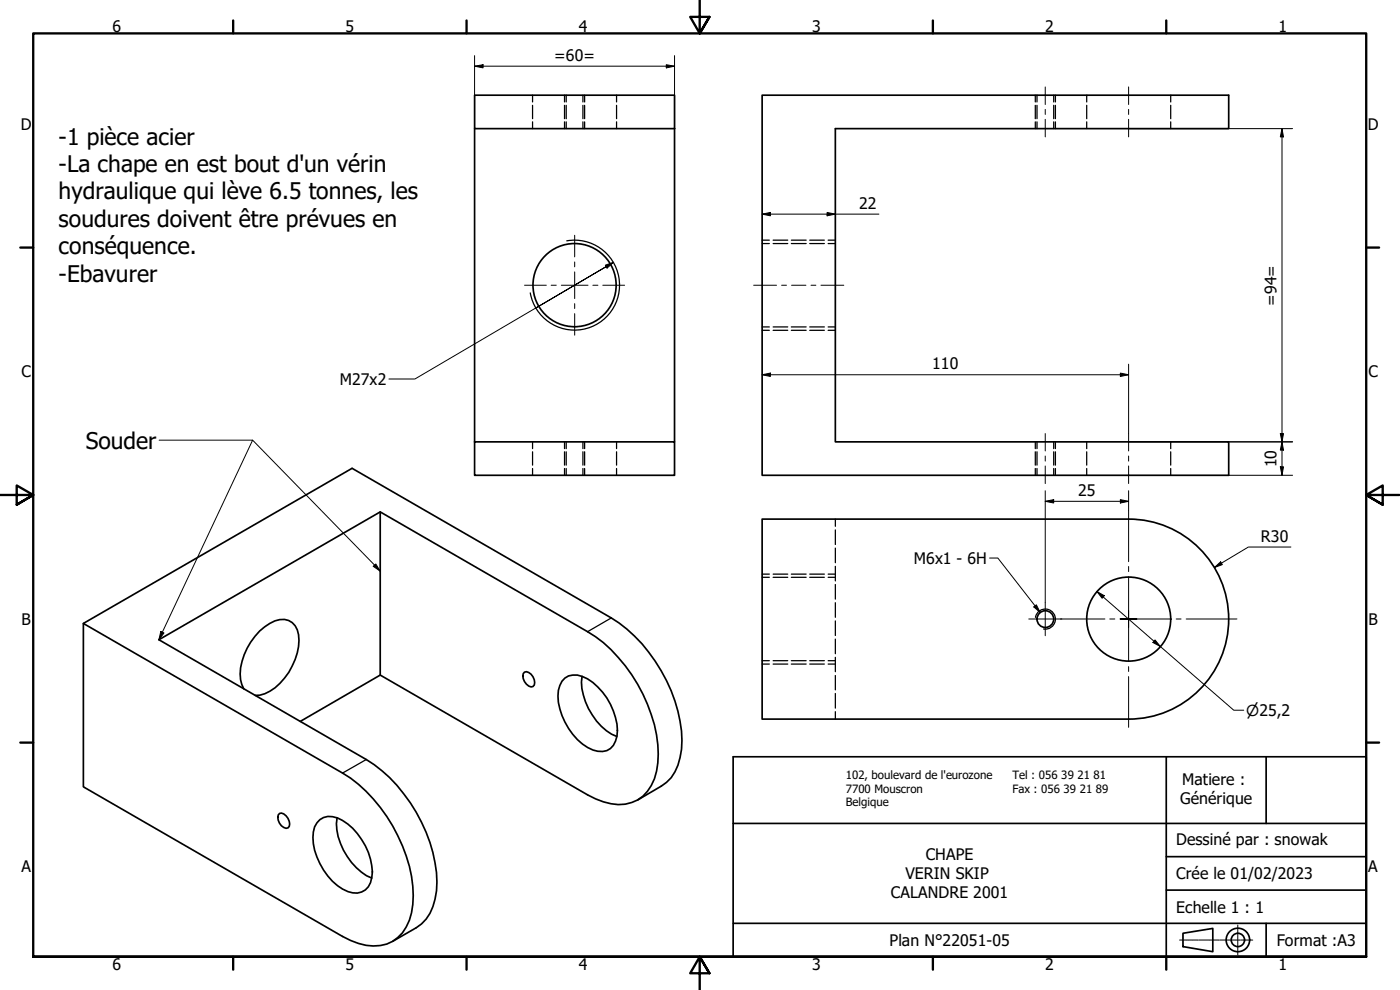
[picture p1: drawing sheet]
<svg xmlns="http://www.w3.org/2000/svg" width="420mm" height="297mm" viewBox="0 0 420 297" stroke-linecap="round" stroke-linejoin="round" font-family="sans-serif">
<g fill="none" stroke="#000" stroke-width=".38">
<path d="M159.8 28.6v2M159.8 31.6v4M159.8 36.6v2M169.4 28.6v2M169.4 31.6v4M169.4 36.6v2M169.9 28.6v2M169.9 31.6v4M169.9 36.6v2M174.9 28.6v2M174.9 31.6v4M174.9 36.6v2"/>
<path d="M175.5 28.6v2M175.5 31.6v4M175.5 36.6v2M185 28.6v2M185 31.6v4M185 36.6v2M310.7 28.6v2M310.7 31.6v4M310.7 36.6v2M311.2 28.6v2M311.2 31.6v4M311.2 36.6v2"/>
<path d="M316.2 28.6v2M316.2 31.6v4M316.2 36.6v2M316.7 28.6v2M316.7 31.6v4M316.7 36.6v2M326.1 28.6v2M326.1 31.6v4M326.1 36.6v2M351.3 28.6v2M351.3 31.6v4M351.3 36.6v2"/>
<path d="M228.7 73.1h2.2M228.7 72.1h2.2M232 73.1h4.4M232 72.1h4.4M237.5 73.1h4.4M237.5 72.1h4.4M243 73.1h4.4M243 72.1h4.4M248.5 73.1h2.2M248.5 72.1h2.2M228.7 98.1h2.2M228.7 99.1h2.2"/>
<path d="M232 98.1h4.4M232 99.1h4.4M237.5 98.1h4.4M237.5 99.1h4.4M243 98.1h4.4M243 99.1h4.4M248.5 98.1h2.2M248.5 99.1h2.2M159.8 132.6v2M159.8 135.6v4M169.4 132.6v2M169.4 135.6v4"/>
<path d="M169.9 132.6v2M169.9 135.6v4M174.9 132.6v2M174.9 135.6v4M175.5 132.6v2M175.5 135.6v4M185 132.6v2M185 135.6v4M310.7 132.6v2M310.7 135.6v4M311.2 132.6v2M311.2 135.6v4"/>
<path d="M316.2 132.6v2M316.2 135.6v4M316.7 132.6v2M316.7 135.6v4M326.1 132.6v2M326.1 135.6v4M351.3 132.6v2M351.3 135.6v4M159.8 140.6v2M169.4 140.6v2M169.9 140.6v2M174.9 140.6v2"/>
<path d="M175.5 140.6v2M185 140.6v2M250.7 155.8v2.1M250.7 159v4.4M310.7 140.6v2M311.2 140.6v2M316.2 140.6v2M316.7 140.6v2M326.1 140.6v2M351.3 140.6v2M228.7 173.2h2.2M228.7 172.3h2.2"/>
<path d="M232 173.2h4.4M232 172.3h4.4M237.5 173.2h4.4M237.5 172.3h4.4M243 173.2h4.4M243 172.3h4.4M248.5 173.2h2.2M248.5 172.3h2.2M250.7 164.5v4.3M250.7 169.9v4.4M250.7 175.4v4.4M228.7 198.2h2.2"/>
<path d="M228.7 199.2h2.2M232 198.2h4.4M232 199.2h4.4M237.5 198.2h4.4M237.5 199.2h4.4M243 198.2h4.4M243 199.2h4.4M248.5 198.2h2.2M248.5 199.2h2.2M250.7 180.8v4.4M250.7 186.3v4.4M250.7 191.8v4.3"/>
<path d="M250.7 197.2v4.3M250.7 202.7v4.3M250.7 208.1v4.4M250.7 213.5v2.3"/>
</g>
<!-- layer: Visible (ISO) -->
<g fill="none" stroke="#000" stroke-width=".51">
<path d="M142.4 28.6h60v10h-60zM142.4 38.6v94M202.4 38.6v94M228.7 28.6h140v10h-118v94h118v10h-140zM142.4 132.6h60v10h-60zM114.1 153.6l62.2 35.9a45.8 45.8 0 0 1 18 21.8 32.7 32.7 0 0 1 2.1 22.4 10.9 10.9 0 0 1-13 7.5l-2.3-.6-4.8-2.1-62.2-35.9zM114.1 153.6l-66.4 38.3 62.2 36a46.9 46.9 0 0 1 21.2 36.8 16.4 16.4 0 0 1-4.6 12.5l-1.6 1.2-7 4M338.7 155.8h-110v60h110M338.7 155.8a30 30 0 0 1 30 30 30 30 0 0 1-30 30M25 187.1l80.7-46.6 77.8 44.9a47.1 47.1 0 0 1 21.2 36.8 16.2 16.2 0 0 1-4.7 12.5l-8.6 5.3M25 187.1l77.8 44.9a46.7 46.7 0 0 1 21.2 36.7 15.8 15.8 0 0 1-4.6 12.6 11.9 11.9 0 0 1-11.8 1.8l-4.8-2.1-77.8-44.9zM73.2 206.7a11.9 11.9 0 0 1 .1-10.2 16.4 16.4 0 0 1 10.6-10.6 4.8 4.8 0 0 1 5.7 4.5 18.7 18.7 0 0 1-10.1 17.7l-1.5 .5h-1.4"/>
<path d="M114.1 202.6l-24 13.9M157.4 201.7a2.54 2.54 0 0 1 2.9 2.2v1.6l-.3 .5a2.53 2.53 0 0 1-3-2.4v-1.5zM169.5 203.4a5.9 5.9 0 0 1 6.8 .3 19.1 19.1 0 0 1 8.9 17.1 5 5 0 0 1-7.3 4.2 18.7 18.7 0 0 1-10.3-17.9l1.1-2.7zM174.7 202.9a18.9 18.9 0 0 0 7.3 16.4l1.5 1 1.6 .7M83.9 244.1a2.53 2.53 0 0 1 2.9 2.3v1.6l-.4 .4a2.54 2.54 0 0 1-2.9-2.3v-1.6zM96 245.9a5.6 5.6 0 0 1 6.8 .3 19.9 19.9 0 0 1 9 15.4 6.2 6.2 0 0 1-3.3 6 7.3 7.3 0 0 1-7.2-1.9 20.2 20.2 0 0 1-7.4-14.4 6.3 6.3 0 0 1 2.1-5.4zM101.2 245.4a18.7 18.7 0 0 0 7.3 16.3l1.5 1 1.6 .7"/>
<circle cx="172.4" cy="85.6" r="12.5"/>
<circle cx="313.7" cy="185.8" r="2.51"/>
<circle cx="338.7" cy="185.8" r="12.6"/>
</g>
<!-- layer: Etroit visible (ISO) -->
<path d="M170.1 72.3a13.5 13.5 0 0 1 15.6 10.9 13.5 13.5 0 0 1-10.9 15.6 13.5 13.5 0 0 1-15.7-10.9M183.5 185.4l-7.2 4.1M310.8 185.2a3 3 0 0 1 3.4-2.4 3 3 0 0 1 2.5 3.5 3 3 0 0 1-3.5 2.4M109.9 227.9l-7.1 4.1" fill="none" stroke="#000" stroke-width=".38"/>
<!-- layer: Cadre (ISO) -->
<g fill="none" stroke="#000" stroke-width=".7">
<path d="M70 6.1v3.9M140 6.1v3.9M210 0v10l-2.9-4.9h5.8l-2.9 4.9 2.9-4.9M280 6.1v3.9M350 6.1v3.9M6.1 74.3h3.9M410 74.3h3.9M0 148.5h10l-5-2.8v5.7l5-2.9-5 2.9M420 148.5h-10l5-2.8v5.7l-5-2.9 5 2.9M6.1 222.8h3.9M410 222.8h3.9M10 287.1v-277.1h400v277.1h-400h400"/>
<path d="M70 287.1v3.8M140 287.1v3.8M212.9 292l-2.9-4.9 2.9 4.9h-5.8l2.9-4.9v9.9M280 287.1v3.8M350 287.1v3.8"/>
</g>
<!-- layer: Titre (ISO) -->
<g fill="none" stroke="#000" stroke-width=".51">
<path d="M220 227.1h190v60h-190zM350 227.1v60M380 227.1v20M220 247.1h190M350 257h60M220 277h190M350 267.1h60M380 277v10.1M355 280l9-1.4v6.9l-9-1.5z"/>
<circle cx="371.5" cy="282" r="3.5"/>
<circle cx="371.5" cy="282" r="2"/>
</g>
<g fill="none" stroke="#000" stroke-width=".3">
<path d="M371.5 277.5v.6M371.5 278.2v.2M371.5 278.6v.9M371.5 279.6v.3M354 282.1h.5M354.6 282.1h.3M355 282.1h1.1M356.2 282.1h.3M356.6 282.1h1.1M357.8 282.1h.3M358.2 282.1h1M359.3 282.1h.3"/>
<path d="M359.8 282.1h1M360.9 282.1h.3M361.3 282.1h1.1M362.5 282.1h.3M362.9 282.1h1.1M364.1 282.1h.3M364.5 282.1h1M365.6 282.1h.3M366.1 282.1h1M367.2 282.1h.3M367.6 282.1h1.1M368.8 282.1h.3"/>
<path d="M369.2 282.1h1.1M370.4 282.1h.2M370.8 282.1h1M371.5 280v1M371.5 281.2v.2M371.5 281.5v1.1M371.5 282.7v.2M371.5 283.1v.9M371.5 284.1v.3M371.5 284.5v1M371.5 285.7v.2M371.5 286.1v.5"/>
<path d="M371.9 282.1h.3M372.4 282.1h1M373.5 282.1h.3M373.9 282.1h1.1M375.1 282.1h.2M375.5 282.1h.5"/>
</g>
<!-- layer: Cote (ISO) -->
<g fill="none" stroke="#000" stroke-width=".3">
<path d="M142.4 19.9l2.6-.5v1zM142.4 19.9h60M142.4 16.7v21.9M200 19.4l2.4 .5-2.4 .5zM202.4 16.7v21.9M338.8 38.6h49.1M384.7 38.6l.5 2.5h-1zM384.7 38.6v104M228.7 64.2l2.5-.5v1.1zM228.7 64.2h35.1M248.2 63.7l2.5 .5-2.5 .6zM228.7 112.4l2.5-.5v1.1z"/>
<path d="M228.7 112.4h110M336.2 111.9l2.5 .5-2.5 .6zM338.7 109.3v20.8M338.8 132.6h49.1M384.2 130.1h1l-.5 2.5zM384.7 132.6l.5 2.5h-1zM313.7 150.4l2.5-.5v1zM313.7 150.4h25M313.7 147.2v33.6M336.2 149.9l2.5 .5-2.5 .5zM338.7 147.2v6M368.7 142.6h19.2"/>
<path d="M384.2 140.1h1l-.5 2.5zM329.2 177.5l2.2 1.2-.6 .8zM329.2 177.5l41.1 35.6h3M364.4 170.3l1.9-1.7 .5 .8zM387.4 164.1h-12.8l-10.2 6.2M346.6 192l1.6 2-2.2-1.2z"/>
</g>
<g fill="#000">
<path d="M142.4 19.9l2.6-.5v1z" fill-rule="evenodd"/>
<path d="M200 19.4l2.4 .5-2.4 .5z" fill-rule="evenodd"/>
<path d="M384.7 38.6l.5 2.5h-1z" fill-rule="evenodd"/>
<path d="M228.7 64.2l2.5-.5v1.1z" fill-rule="evenodd"/>
<path d="M248.2 63.7l2.5 .5-2.5 .6z" fill-rule="evenodd"/>
<path d="M228.7 112.4l2.5-.5v1.1z" fill-rule="evenodd"/>
<path d="M336.2 111.9l2.5 .5-2.5 .6z" fill-rule="evenodd"/>
<path d="M384.2 130.1h1l-.5 2.5z" fill-rule="evenodd"/>
<path d="M384.7 132.6l.5 2.5h-1z" fill-rule="evenodd"/>
<path d="M313.7 150.4l2.5-.5v1z" fill-rule="evenodd"/>
<path d="M336.2 149.9l2.5 .5-2.5 .5z" fill-rule="evenodd"/>
<path d="M384.2 140.1h1l-.5 2.5z" fill-rule="evenodd"/>
<path d="M329.2 177.5l2.2 1.2-.6 .8z" fill-rule="evenodd"/>
<path d="M364.4 170.3l1.9-1.7 .5 .8z" fill-rule="evenodd"/>
<path d="M346.6 192l1.6 2-2.2-1.2z" fill-rule="evenodd"/>
</g>
<!-- layer: Marque de centre (ISO) -->
<g fill="none" stroke="#000" stroke-width=".3">
<path d="M172.5 70.6v6.5M172.5 78.6v1.5M157.4 85.6h6.6M165.4 85.6h1.5M168.5 85.6h8M172.5 81.6v8M172.5 91.1v1.5M172.5 94.1v6.5M177.9 85.6h1.6M180.9 85.6h6.6M338.7 153.2v15.3M338.7 173v12.7v-2.5"/>
<path d="M338.7 170v1.5M308.7 185.7h10M313.7 180.8v9.9M318.3 185.7h13.3M333.1 185.7h1.5M336.1 185.7h2.6h-2.5M338.7 188.3v-2.6v12.8M341.2 185.7h-2.5h12.8M353 185.7h1.5M356 185.7h15.2M338.7 200v1.5M338.7 203v15.2"/>
</g>
<g fill="none" stroke="#000" stroke-width=".3">
<path d="M313.7 26.1v5.3M313.7 32.8v1.5M313.7 35.8v5.3M338.7 26.1v5.3M338.7 32.8v1.5M338.7 35.8v5.3M226.2 85.6h6.8M234.6 85.6h1.4M237.6 85.6h4.3M243.4 85.6h1.5M246.4 85.6h6.8M313.7 130.1v5.2"/>
<path d="M313.7 136.8v1.6M313.7 139.8v5.3M338.7 130.1v5.2M338.7 136.8v1.6M338.7 139.8v5.3"/>
</g>
<!-- layer: Symbole (ISO) -->
<path d="M181.7 79.6l2.4-.9-1.9 1.7zM184.1 78.7l-2.2 1.3M160.8 92.4l21.1-12.4-57.4 33.7h-7.8M47.8 132.1h28l-28.1 59.8M75.8 132.1l38.3 39.3M112 169.9l.8-.7 1.3 2.2zM297 167.4h2.5l12.7 16.4M48.3 189.5l.9 .4-1.5 2zM310.3 182.1l.7-.6 1.2 2.3z" fill="none" stroke="#000" stroke-width=".3"/>
<g fill="#000">
<path d="M181.7 79.6l2.4-.9-1.9 1.7z" fill-rule="evenodd"/>
<path d="M112 169.9l.8-.7 1.3 2.2z" fill-rule="evenodd"/>
<path d="M48.3 189.5l.9 .4-1.5 2z" fill-rule="evenodd"/>
<path d="M310.3 182.1l.7-.6 1.2 2.3z" fill-rule="evenodd"/>
</g>
<g font-size="6.9">
<text x="17.6" y="43.4">-1 pièce acier</text>
<text x="17.6" y="51.6">-La chape en est bout d'un vérin</text>
<text x="17.6" y="59.8">hydraulique qui lève 6.5 tonnes, les</text>
<text x="17.6" y="68.1">soudures doivent être prévues en</text>
<text x="17.6" y="76.3">conséquence.</text>
<text x="17.6" y="84.5">-Ebavurer</text>
<text x="25.7" y="134.6">Souder</text>
</g>
<g font-size="4.8">
<text x="33.7" y="9.6">6</text>
<text x="103.7" y="9.6">5</text>
<text x="173.7" y="9.6">4</text>
<text x="243.7" y="9.6">3</text>
<text x="313.7" y="9.6">2</text>
<text x="383.7" y="9.6">1</text>
<text x="166.3" y="18.3">=60=</text>
<text x="6.2" y="38.9">D</text>
<text x="410.5" y="38.9">D</text>
<text x="257.8" y="62.7">22</text>
<text x="383.1" y="91.7" transform="rotate(-90 383.1 91.7)">=94=</text>
<text x="6.4" y="113.1">C</text>
<text x="279.8" y="110.9">110</text>
<text x="410.7" y="113.1">C</text>
<text x="102" y="115.5">M27x2</text>
<text x="383.1" y="140.2" transform="rotate(-90 383.1 140.2)">10</text>
<text x="323.6" y="148.8">25</text>
<text x="378.4" y="162.5">R30</text>
<text x="274.3" y="169.1">M6x1 - 6H</text>
<text x="6.4" y="187.4">B</text>
<text x="410.7" y="187.4">B</text>
<text x="354.8" y="235.4">Matiere :</text>
<text x="354.1" y="241.2">Générique</text>
<text x="353" y="253.6">Dessiné par : snowak</text>
<text x="6.4" y="261.7">A</text>
<text x="271.7" y="263.8">VERIN SKIP</text>
<text x="277.8" y="258">CHAPE</text>
<text x="353" y="263.6">Crée le 01/02/2023</text>
<text x="410.7" y="261.7">A</text>
<text x="267.4" y="269.5">CALANDRE 2001</text>
<text x="353" y="273.8">Echelle 1 : 1</text>
<text x="267" y="283.8">Plan N°22051-05</text>
<text x="383.2" y="283.8">Format :A3</text>
<text x="33.7" y="290.9">6</text>
<text x="103.7" y="290.9">5</text>
<text x="173.7" y="290.9">4</text>
<text x="243.7" y="290.9">3</text>
<text x="313.7" y="290.9">2</text>
<text x="383.7" y="290.9">1</text>
</g>
<text font-size="4.6" x="374" y="214.8">⌀25,2</text>
<g font-size="3.4">
<text x="253.8" y="233.7">102, boulevard de l'eurozone</text>
<text x="303.8" y="233.8">Tel : 056</text>
<text x="318.5" y="233.8">39</text>
<text x="323.3" y="233.8">21</text>
<text x="328.2" y="233.8">81</text>
<text x="253.8" y="237.8">7700 Mouscron</text>
<text x="303.8" y="237.9">Fax : 056</text>
<text x="319.2" y="237.9">39</text>
<text x="324" y="237.9">21</text>
<text x="328.9" y="237.9">89</text>
<text x="253.8" y="241.9">Belgique</text>
</g>
</svg>
